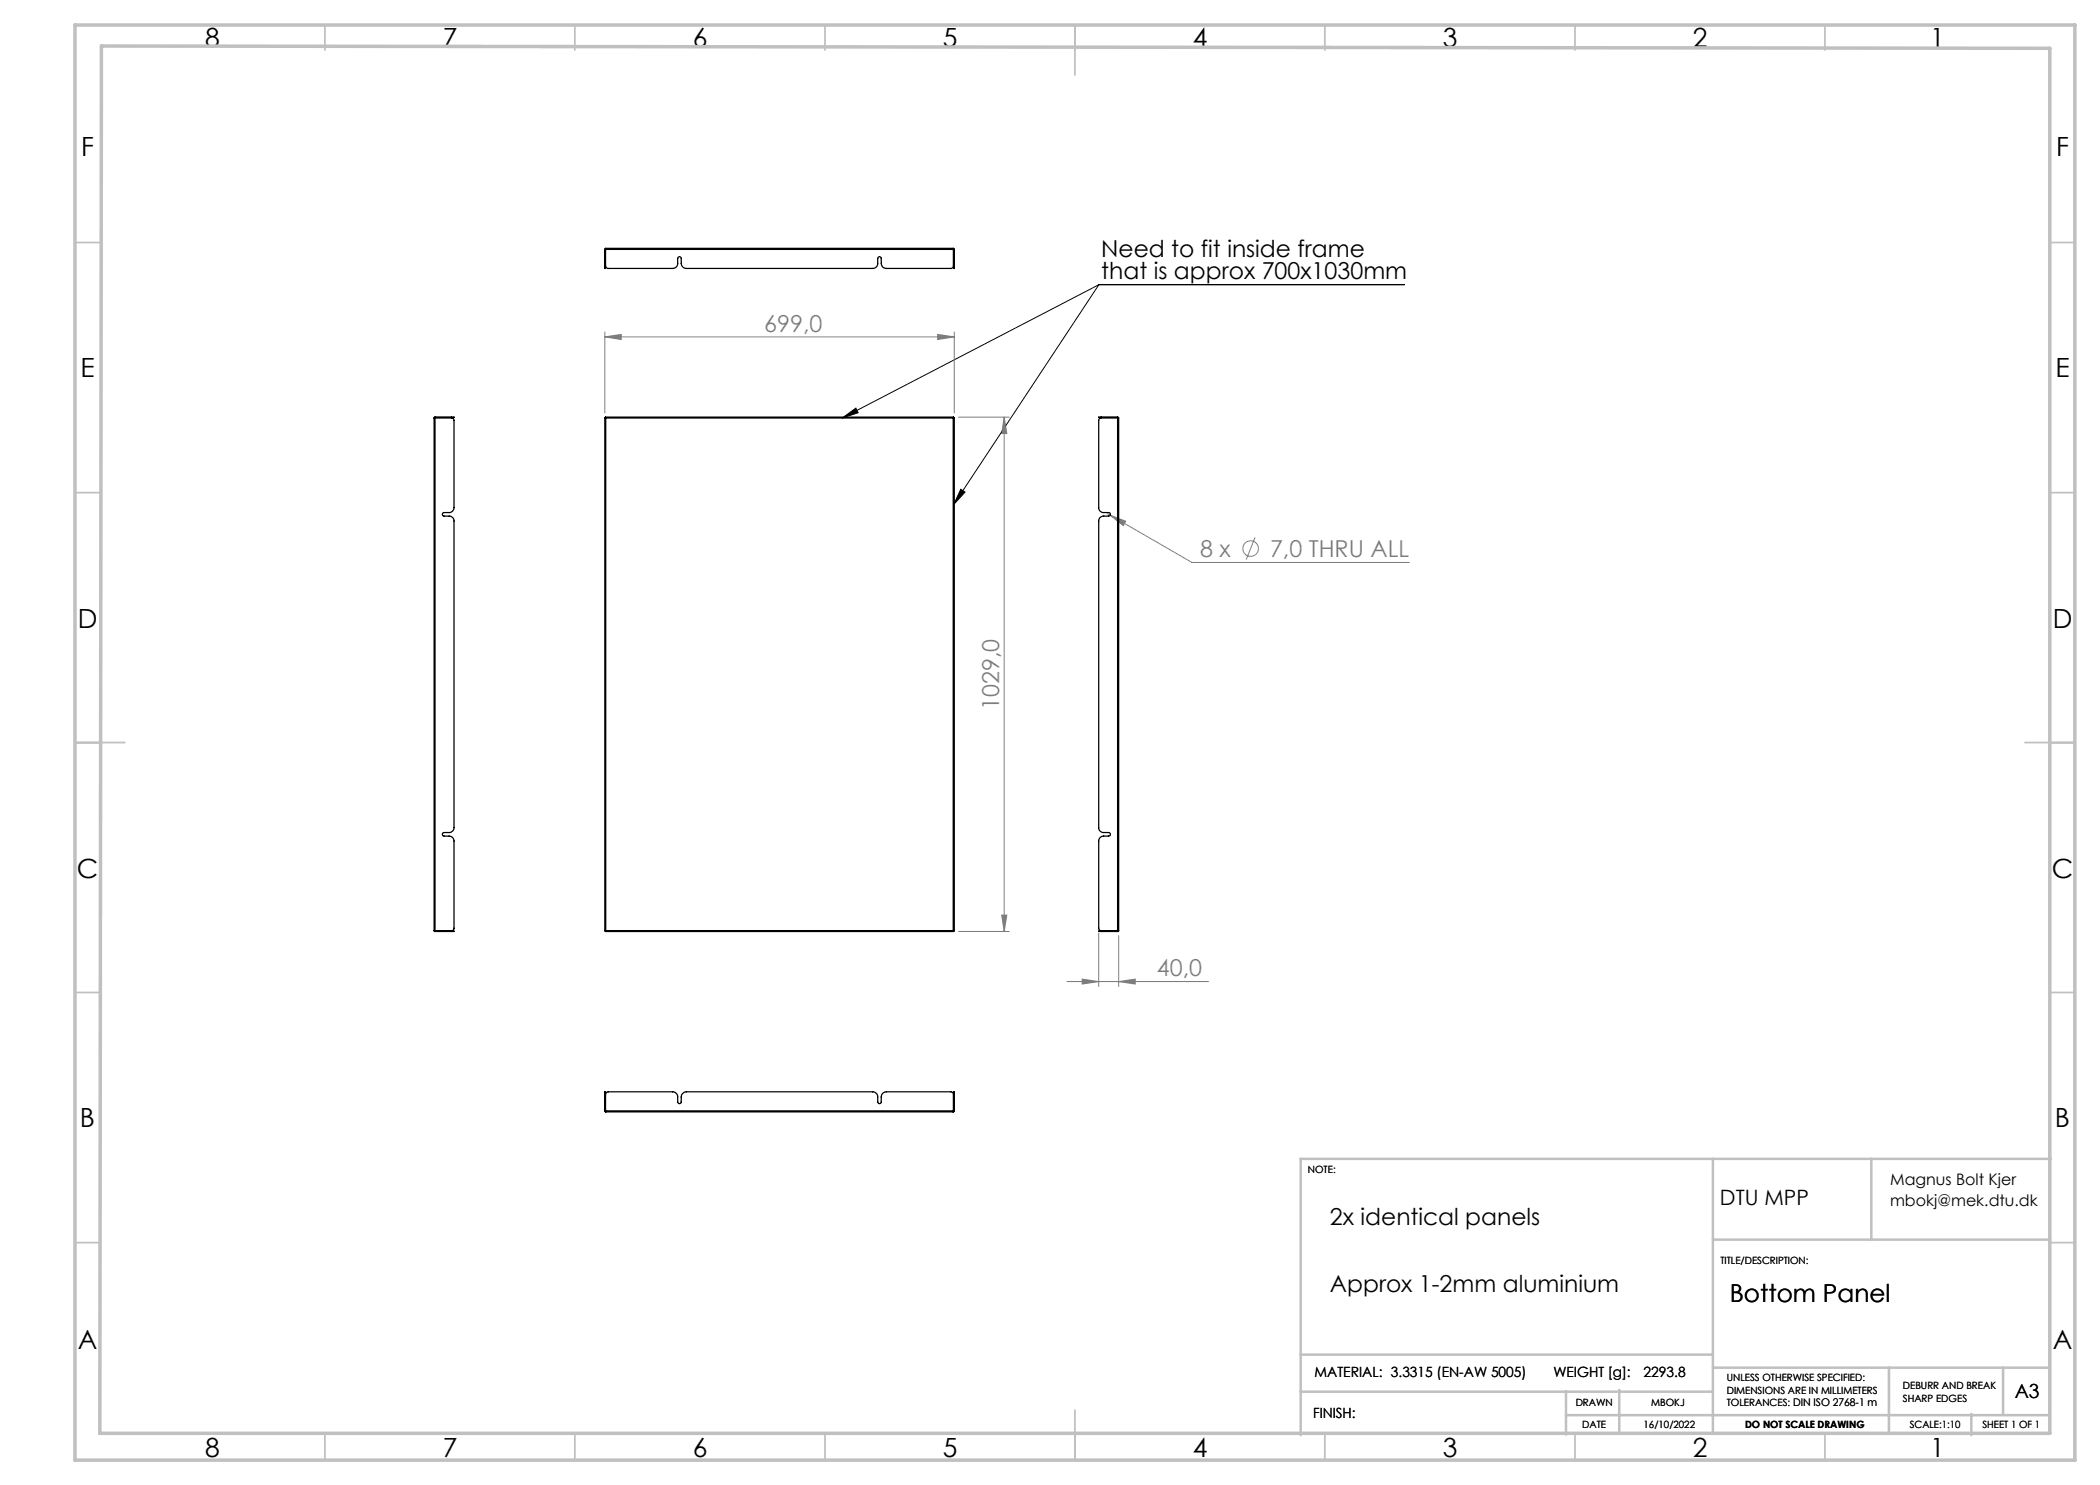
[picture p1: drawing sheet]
<svg xmlns="http://www.w3.org/2000/svg" width="420mm" height="297mm" viewBox="0 0 420 297" stroke-linecap="round" stroke-linejoin="round" font-family="sans-serif">
<g fill="none" stroke="#808080" stroke-width=".2">
<path d="M121 67.4l3.2-.5v1zM121 66.4v16.2M121 67.4h69.9M187.5 66.9l3.4 .5-3.4 .5zM190.9 66.4v16.2M191.7 83.4h10.2M200.8 83.4l.6 3.3h-1.1zM200.8 83.4v102.9M221.4 102.7l.6 .3M222 103l3.1 1.2-.5 .9zM222 103l16.4 9.5h43.5M251 107.5l-1.8 4.4"/>
<path d="M191.7 186.3h10.2M200.3 183h1.1l-.6 3.3zM213.4 196.3h28.3M216.4 195.8l3.3 .5-3.3 .5zM219.7 186.7v10.6M223.7 196.3l3.3-.5v1zM223.7 187.1v10.2"/>
<circle cx="250.1" cy="109.7" r="1.56"/>
</g>
<path d="M219.8 56.9h61.1M219.8 56.9l-51.3 26.7M219.8 56.9l-29.1 44M168.5 83.6l2.7-2 .4 .9zM192.2 97.9l.8 .5-2.3 2.5z" fill="none" stroke="#000" stroke-width=".2"/>
<g fill="none" stroke="#c0c0c0" stroke-width=".35">
<path d="M65 5v5M115 5v5M165 5v5M215 5v10M265 5v5M315 5v5M365 5v5M15 48.5h5M410 48.5h5M15 98.5h5M410 98.5h5M15 148.5h10"/>
<path d="M405 148.5h10M15 198.5h5M410 198.5h5M15 248.5h5M410 248.5h5M65 287v5M115 287v5M165 287v5M215 282v10M265 287v5M315 287v5M365 287v5"/>
</g>
<g fill="none" stroke="#c0c0c0" stroke-width=".5">
<path d="M342.6 231.8v54.8M374.3 231.8v16.1M410.2 231.8h-150.1v55.2M342.6 247.9h67.5M260.1 278.3h82.5M260.1 270.9h82.5M313.2 278.3v8.6M323.8 278v8.7M342.6 273.5h67.4M377.8 273.5v13.2M400.6 273.5v9.3M313.2 283h96.8"/>
<path d="M394.3 282.8v4.2"/>
</g>
<path d="M15 5h400v287h-400zM20.3 9.2l389.7 .5v277h-390z" fill="none" stroke="#c0c0c0" stroke-width=".7"/>
<path d="M168.5 83.6l2.7-2 .4 .9zM192.2 97.9l.8 .5-2.3 2.5z" fill="#000"/>
<g fill="#808080">
<path d="M222 103l3.1 1.2-.5 .9z"/>
<path d="M187.5 66.9l3.4 .5-3.4 .5zM121 67.4l3.2-.5v1z"/>
<path d="M216.4 195.8l3.3 .5-3.3 .5zM223.7 196.3l3.3-.5v1z"/>
<path d="M200.8 83.4l.6 3.3h-1.1zM200.3 183h1.1l-.6 3.3z"/>
</g>
<g fill="none" stroke="#000" stroke-width=".25">
<path d="M121 53.2v.5v-.5M121 49.9v3.3M121 49.9h.1M121 53.2h.1M121.1 49.9v3.3l.1 .3 .3 .2h13a.97 .97 0 0 0 1-1v-1a.35 .35 0 0 1 .4-.4 .35 .35 0 0 1 .3 .4v1a1.02 1.02 0 0 0 1.1 1h37.3a.97 .97 0 0 0 .9-1v-1a.35 .35 0 0 1 .4-.4 .35 .35 0 0 1 .3 .4v1a.97 .97 0 0 0 1.1 1h13l.4-.4v-3.4M121.1 49.9h69.6M121.1 49.7v.2M121.1 49.7l-.1 .2M121.1 49.8l-.1 .1M121.1 49.7h69.5M190.6 49.7l.1 .2M190.6 49.7l.3 .2"/>
<path d="M190.7 49.8v.1M190.7 53.2v.5h.2v-.5M190.7 49.9h.2M190.7 53.2h.2M190.7 49.9v3.3M190.9 49.9v3.3M86.8 83.6v102.5M87 83.6h3.3l.3 .1 .2 .3v17.5a.96 .96 0 0 1-1 1h-1a.35 .35 0 0 0-.3 .4 .35 .35 0 0 0 .3 .3h1a.96 .96 0 0 1 1 1v61.3a.96 .96 0 0 1-1 1h-1a.35 .35 0 0 0-.3 .4 .35 .35 0 0 0 .3 .3h1a.96 .96 0 0 1 1 1v17.5l-.2 .4-.3 .1h-3.3M87 83.6h-.2M87 83.4l-.2 .2M87 83.5l-.1 .1M87 83.4h3.3"/>
<path d="M87 83.4v.1M87 83.6v102.6M87 83.5h3.3M90.3 83.4h.5l-.5 .1M90.3 83.4v.1M121 83.6h.1M121 83.6v102.6M121.1 83.4v.2M121.1 83.4h69.6M121.1 83.6v102.5M121.1 83.6h69.5M190.6 83.6v102.5"/>
<path d="M190.7 83.4l-.1 .2M190.9 83.6h-.3M190.9 83.6v102.6M220.2 83.4h-.5l.5 .1M220.2 83.4h3.3M220.2 83.5h3.3M220.2 83.4v.1M223.5 83.6h-3.3l-.2 .1-.3 .3v17.5a.96 .96 0 0 0 1 1h1a.35 .35 0 0 1 .4 .4 .35 .35 0 0 1-.4 .3h-1a.96 .96 0 0 0-1 1v61.3a.96 .96 0 0 0 1 1h1a.35 .35 0 0 1 .4 .4 .35 .35 0 0 1-.4 .3h-1a.96 .96 0 0 0-1 1v17.5l.3 .4 .2 .1h3.3M223.5 83.6h.2M223.5 83.4l.2 .2M223.5 83.5l.1 .1M223.5 83.4v.1"/>
<path d="M223.5 83.6v102.6M223.7 83.6v102.5M86.8 186.1l.2 .1M86.8 186.1l.2 .2M86.9 186.1l.1 .1M87 186.3h3.3M87 186.2v.1M87 186.2h3.3M90.3 186.2h.5l-.5 .1M90.3 186.2v.1M121.1 186.3h69.6M121.1 186.1v.2"/>
<path d="M121.1 186.1l-.1 .1M121.1 186.1h69.5M190.6 186.1l.1 .2M190.6 186.1l.3 .1M220.2 186.2h-.5l.5 .1M220.2 186.3h3.3M220.2 186.2h3.3M220.2 186.2v.1M223.5 186.2v.1M223.6 186.1l-.1 .1M223.7 186.1l-.2 .1M223.7 186.1l-.2 .2"/>
<path d="M121 218.9v-.5v.5M121 218.9v3.3M121 218.9h.1M190.7 218.9v-.5h.2v.5M190.7 218.9v3.3M190.7 218.9h.2M190.9 218.9v3.3M121 222.2l.1 .2M121 222.2h.1M121 222.2l.1 .1M121.1 222.2v-3.3l.3-.5h13.1a1.02 1.02 0 0 1 1 1v1a.35 .35 0 0 0 .4 .3 .35 .35 0 0 0 .3-.3v-1a1.09 1.09 0 0 1 1.1-1h37.3a1.02 1.02 0 0 1 .9 1v1a.35 .35 0 0 0 .4 .3 .35 .35 0 0 0 .3-.3v-1a1.02 1.02 0 0 1 1.1-1h13.1l.3 .4v3.4M121.1 222.2v.2"/>
<path d="M121.1 222.2h69.6M121.1 222.4h69.5M190.7 222.2l-.1 .2M190.7 222.2v.1M190.7 222.2h.2M190.9 222.2l-.3 .2"/>
</g>
<g font-size="5.3">
<text x="41" y="9.5">8</text>
<text x="88.5" y="9.5">7</text>
<text x="138.5" y="9.5">6</text>
<text x="188.5" y="9.5">5</text>
<text x="238.5" y="9.5">4</text>
<text x="288.5" y="9.5">3</text>
<text x="338.5" y="9.5">2</text>
<text x="386" y="9.5">1</text>
<text x="16.2" y="31.3">F</text>
<text x="411.2" y="31.3">F</text>
<text x="16.1" y="75.5">E</text>
<text x="411.1" y="75.5">E</text>
<text x="15.5" y="125.5">D</text>
<text x="410.5" y="125.5">D</text>
<text x="15.4" y="175.5">C</text>
<text x="410.4" y="175.5">C</text>
<text x="16" y="225.5">B</text>
<text x="411" y="225.5">B</text>
<text x="15.5" y="269.8">A</text>
<text x="410.5" y="269.8">A</text>
<text x="41" y="291.5">8</text>
<text x="88.5" y="291.5">7</text>
<text x="138.5" y="291.5">6</text>
<text x="188.5" y="291.5">5</text>
<text x="238.5" y="291.5">4</text>
<text x="288.5" y="291.5">3</text>
<text x="338.5" y="291.5">2</text>
<text x="386" y="291.5">1</text>
</g>
<text font-size="4.9" x="345.9" y="260.4">Bottom Panel</text>
<g font-size="4.7">
<text x="220.3" y="51.4">Need to fit inside frame</text>
<text x="220.3" y="55.9">that is approx 700x1030mm</text>
<text x="266" y="245">2x identical panels</text>
<text x="266" y="258.4">Approx 1-2mm aluminium</text>
</g>
<g font-size="4.7" fill="#808080">
<text x="152.8" y="66.4">699,0</text>
<text x="240" y="111.4">8 x</text>
<text x="254" y="111.4">7,0 THRU ALL</text>
<text x="199.9" y="142" transform="rotate(-90 199.9 142)">1029,0</text>
<text x="231.4" y="195.3">40,0</text>
</g>
<text font-size="4.2" x="344" y="240.9">DTU MPP</text>
<text font-size="3.9" x="403" y="279.6">A3</text>
<g font-size="3.2">
<text x="378" y="237">Magnus Bolt Kjer</text>
<text x="378" y="241.1">mbokj@mek.dtu.dk</text>
</g>
<g font-size="2.8">
<text x="262.9" y="275.4">MATERIAL: 3.3315 (EN-AW 5005)</text>
<text x="310.7" y="275.4">WEIGHT [g]:</text>
<text x="328.7" y="275.4">2293.8</text>
<text x="262.6" y="283.6">FINISH:</text>
</g>
<g font-size="2">
<text x="261.6" y="234.6">NOTE:</text>
<text x="344.1" y="252.7">TITLE/DESCRIPTION:</text>
<text x="315.1" y="281.3">DRAWN</text>
<text x="330.2" y="281.3">MBOKJ</text>
<text x="345.4" y="276.3">UNLESS OTHERWISE SPECIFIED:</text>
<text x="345.4" y="278.8">DIMENSIONS ARE IN MILLIMETERS</text>
<text x="345.4" y="281.3">TOLERANCES: DIN ISO 2768-1 m</text>
<text x="380.6" y="277.8">DEBURR AND BREAK</text>
<text x="380.6" y="280.3">SHARP EDGES</text>
<text x="316.4" y="285.6">DATE</text>
<text x="328.7" y="285.6">16/10/2022</text>
<text x="349" y="285.6">DO NOT SCALE DRAWING</text>
<text x="381.9" y="285.6">SCALE:1:10</text>
<text x="396.5" y="285.6">SHEET 1 OF 1</text>
</g>
</svg>
